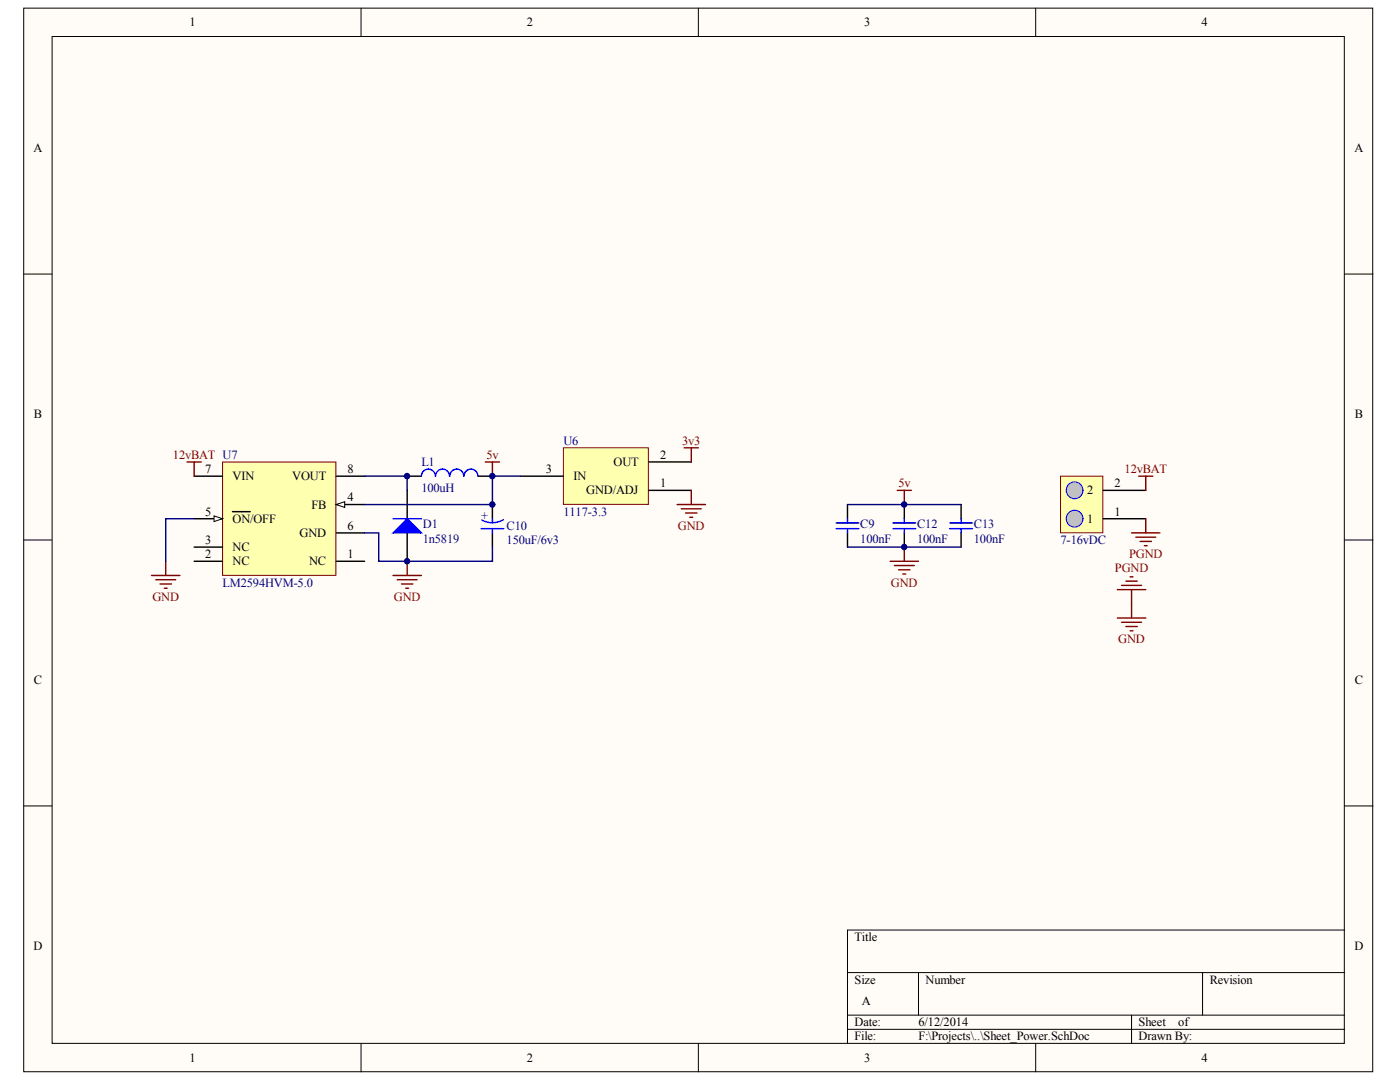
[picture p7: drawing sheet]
<svg xmlns="http://www.w3.org/2000/svg" width="279mm" height="216mm" viewBox="0 0 279 216" stroke-linecap="round" stroke-linejoin="round" font-family="sans-serif">
<g fill="#fffcf8" stroke="#000" stroke-width=".2">
<path d="M4.7 1.6h268.9v211.9h-268.9z"/>
<path d="M10.4 7.3h257.5v200.5h-257.5z"/>
</g>
<g fill="none" stroke="#000" stroke-width=".2">
<path d="M72 1.6v5.7M139.2 1.6v5.7M206.4 1.6v5.7M4.7 54.6h5.7M268 54.6h5.7M4.7 107.6h5.7M268 107.6h5.7M4.7 160.5h5.7M268 160.5h5.7M168.9 193.7h99.1M183.1 193.7v8.5M239.7 193.7v8.5"/>
<path d="M268 185.2h-99.1v22.6M72 207.8v5.7M139.2 207.8v5.7M168.9 202.2h99.1M168.9 205h99.1M206.4 207.8v5.7M225.5 202.2v5.6"/>
</g>
<path d="M44.4 92h22.5v22.6h-22.5z" fill="#ffffb0" stroke="#800000" stroke-width=".2"/>
<path d="M38.7 109h5.7M38.7 111.8h5.7M67 111.8h5.7M67 100.5h5.7" fill="none" stroke="#000" stroke-width=".28"/>
<path d="M67 100.5l1.7-.6v1.2z" fill="#fffcf8" stroke="#000" stroke-width=".2"/>
<path d="M38.7 103.3h5.7" fill="none" stroke="#000" stroke-width=".28"/>
<path d="M42.7 102.8l1.7 .5-1.7 .6z" fill="#fffcf8" stroke="#000" stroke-width=".2"/>
<path d="M38.7 94.8h5.7M67 94.8h5.7M46.3 101.9h3.6M67 106.1h5.7" fill="none" stroke="#000" stroke-width=".28"/>
<path d="M112.3 89.2h16.9v11.3h-16.9z" fill="#ffffb0" stroke="#800000" stroke-width=".2"/>
<g fill="none" stroke="#000" stroke-width=".28">
<path d="M81.2 94.8h2.8M81.2 97.7v5.6M95.3 94.8h2.8M103.8 94.8h8.5M129.3 97.7h8.5M129.3 92h8.5M81.2 106.1v5.7M168.9 100.5v2.8M168.9 106.1v2.9M180.2 100.5v2.8M180.2 106.1v2.9M191.6 100.5v2.8"/>
<path d="M191.6 106.1v2.9"/>
</g>
<g fill="none" stroke="#800000" stroke-width=".28">
<path d="M37.3 92h2.8M38.7 92v2.8M96.7 92h2.9M98.1 92v2.8M136.4 89.2h2.8M137.8 89.2v2.8M137.8 97.7v2.8M178.8 97.7h2.9M180.2 97.7v2.8M30.2 114.6h5.7M31.1 115.5h3.9M31.9 116.3h2.3"/>
<path d="M32.8 117.2h.5M33 111.8v2.8M78.3 114.6h5.7M79.2 115.5h3.9M80 116.3h2.3M80.9 117.2h.5M81.2 111.8v2.8M134.9 100.5h5.7M135.8 101.3h4M136.6 102.2h2.3M137.5 103h.6M177.4 111.8h5.7"/>
<path d="M178.3 112.6h3.9M179.1 113.5h2.3M180 114.3h.5M180.2 109v2.8"/>
</g>
<path d="M72.7 94.8h8.5v2.9M103.8 94.8h-5.7v5.7h-25.4M38.7 103.3h-5.7v8.5M168.9 100.5h22.7M168.9 109h22.7" fill="none" stroke="#000080" stroke-width=".28"/>
<path d="M78.3 106.1l2.9-2.8 2.8 2.8z" fill="#00f" stroke="#00f" stroke-width=".28"/>
<g fill="none" stroke="#00f" stroke-width=".28">
<path d="M86.8 94.8a1.39 1.39 0 0 0-1.4-1.4 1.39 1.39 0 0 0-1.4 1.4M89.6 94.8a1.39 1.39 0 0 0-1.4-1.4 1.39 1.39 0 0 0-1.4 1.4M92.4 94.8a1.39 1.39 0 0 0-1.4-1.4 1.39 1.39 0 0 0-1.3 1.4M95.3 94.8a1.39 1.39 0 0 0-1.4-1.4 1.39 1.39 0 0 0-1.4 1.4M78.3 103.3h5.7M166.7 105.3h4.5M166.7 104.2h4.5M168.9 103.3v.9M168.9 105.3v.8M178 105.3h4.5M178 104.2h4.5M180.2 103.3v.9"/>
<path d="M180.2 105.3v.8M189.3 105.3h4.5M189.3 104.2h4.5M191.6 103.3v.9M191.6 105.3v.8"/>
</g>
<path d="M211.4 94.8h8.4v11.3h-8.4z" fill="#ffffb0" stroke="#800000" stroke-width=".2"/>
<g fill="#c0c0c0" stroke="#00f" stroke-width=".2">
<circle cx="214.2" cy="103.3" r="1.68"/>
<circle cx="214.2" cy="97.7" r="1.68"/>
</g>
<path d="M219.9 97.7h8.5M98.1 100.5v2.8M98.1 106.1v2.9M219.9 103.3h8.5" fill="none" stroke="#000" stroke-width=".28"/>
<g fill="none" stroke="#800000" stroke-width=".28">
<path d="M227 94.8h2.8M228.4 94.8v2.9M222.7 117.4h5.7M223.6 116.6h3.9M224.4 115.7h2.3M225.3 114.9h.5M225.5 117.4v5.7M225.5 106.1h5.7M226.4 107h4M227.2 107.8h2.3M228.1 108.7h.6M228.4 103.3v2.8"/>
<path d="M222.7 123.1h5.7M223.6 123.9h3.9M224.4 124.8h2.3M225.3 125.6h.5"/>
</g>
<path d="M95.9 105.3h4.5M98.1 103.3v.9M98.1 105.3v.8M100.3 103.5a4.4 4.4 0 0 1-4.3 .1" fill="none" stroke="#00f" stroke-width=".28"/>
<path d="M72.7 106.1h2.8v5.7h22.6v-2.8" fill="none" stroke="#000080" stroke-width=".28"/>
<g fill="#000080" stroke="#000080" stroke-width=".2">
<circle cx="81.1" cy="111.8" r=".54"/>
<circle cx="81.1" cy="94.8" r=".54"/>
<circle cx="98.1" cy="100.5" r=".54"/>
<circle cx="98.1" cy="94.8" r=".54"/>
<circle cx="180.2" cy="109" r=".54"/>
<circle cx="180.2" cy="100.5" r=".54"/>
</g>
<g font-size="2.5">
<text x="37.8" y="5.2">1</text>
<text x="105" y="5.2">2</text>
<text x="172.2" y="5.2">3</text>
<text x="239.5" y="5.2">4</text>
<text x="6.7" y="30.3">A</text>
<text x="270" y="30.3">A</text>
<text x="6.8" y="83.3">B</text>
<text x="270" y="83.3">B</text>
<text x="40.9" y="94.2">7</text>
<text x="46.3" y="95.6">VIN</text>
<text x="58.2" y="95.6">VOUT</text>
<text x="69.3" y="94.2">8</text>
<text x="108.8" y="94.2">3</text>
<text x="114.3" y="95.6">IN</text>
<text x="122.3" y="92.8">OUT</text>
<text x="131.6" y="91.4">2</text>
<text x="62.1" y="101.3">FB</text>
<text x="69.3" y="99.9">4</text>
<text x="116.8" y="98.5">GND/ADJ</text>
<text x="131.6" y="97.1">1</text>
<text x="216.7" y="98.5">2</text>
<text x="222.1" y="97.1">2</text>
<text x="40.9" y="102.7">5</text>
<text x="46.3" y="104.1">ON/OFF</text>
<text x="59.7" y="106.9">GND</text>
<text x="69.3" y="105.5">6</text>
<text x="216.7" y="104.1">1</text>
<text x="222.1" y="102.7">1</text>
<text x="40.9" y="108.4">3</text>
<text x="40.9" y="111.2">2</text>
<text x="46.3" y="109.8">NC</text>
<text x="46.3" y="112.6">NC</text>
<text x="61.6" y="112.6">NC</text>
<text x="69.3" y="111.2">1</text>
<text x="6.7" y="136.2">C</text>
<text x="270" y="136.2">C</text>
<text x="6.7" y="189.2">D</text>
<text x="170.3" y="187.5">Title</text>
<text x="270" y="189.2">D</text>
<text x="170.3" y="195.9">Size</text>
<text x="184.5" y="195.9">Number</text>
<text x="241.1" y="195.9">Revision</text>
<text x="171.8" y="200.2">A</text>
<text x="170.3" y="204.4">Date:</text>
<text x="170.3" y="207.2">File:</text>
<text x="183.1" y="204.4">6/12/2014</text>
<text x="183.1" y="207.2">F:\Projects\..\Sheet_Power.SchDoc</text>
<text x="227" y="204.4">Sheet</text>
<text x="227" y="207.2">Drawn By:</text>
<text x="234.9" y="204.4">of</text>
<text x="37.8" y="211.5">1</text>
<text x="105" y="211.5">2</text>
<text x="172.2" y="211.5">3</text>
<text x="239.5" y="211.5">4</text>
</g>
<g font-size="2.5" fill="#000080">
<text x="112.3" y="88.6">U6</text>
<text x="84" y="92.8">L1</text>
<text x="84" y="97.9">100uH</text>
<text x="84.3" y="105.2">D1</text>
<text x="97.4" y="103.3" transform="rotate(-90 97.4 103.3)">+</text>
<text x="101" y="105.5">C10</text>
<text x="112.3" y="102.7">1117-3.3</text>
<text x="171.5" y="105.2">C9</text>
<text x="182.8" y="105.2">C12</text>
<text x="194.1" y="105.2">C13</text>
<text x="84.3" y="108.1">1n5819</text>
<text x="101" y="108.4">150uF/6v3</text>
<text x="171.5" y="108.1">100nF</text>
<text x="182.8" y="108.1">100nF</text>
<text x="194.1" y="108.1">100nF</text>
<text x="211.4" y="108.4">7-16vDC</text>
<text x="44.4" y="116.8">LM2594HVM-5.0</text>
</g>
<g font-size="2.5" fill="#800000">
<text x="136" y="88.6">3v3</text>
<text x="34.5" y="91.4">12vBAT U7</text>
<text x="97" y="91.4">5v</text>
<text x="224.2" y="94.2">12vBAT</text>
<text x="179.1" y="97.1">5v</text>
<text x="135.1" y="105.5">GND</text>
<text x="225.1" y="111.2">PGND</text>
<text x="30.4" y="119.7">GND</text>
<text x="78.5" y="119.7">GND</text>
<text x="177.6" y="116.8">GND</text>
<text x="222.2" y="114">PGND</text>
<text x="222.9" y="128.1">GND</text>
</g>
</svg>
